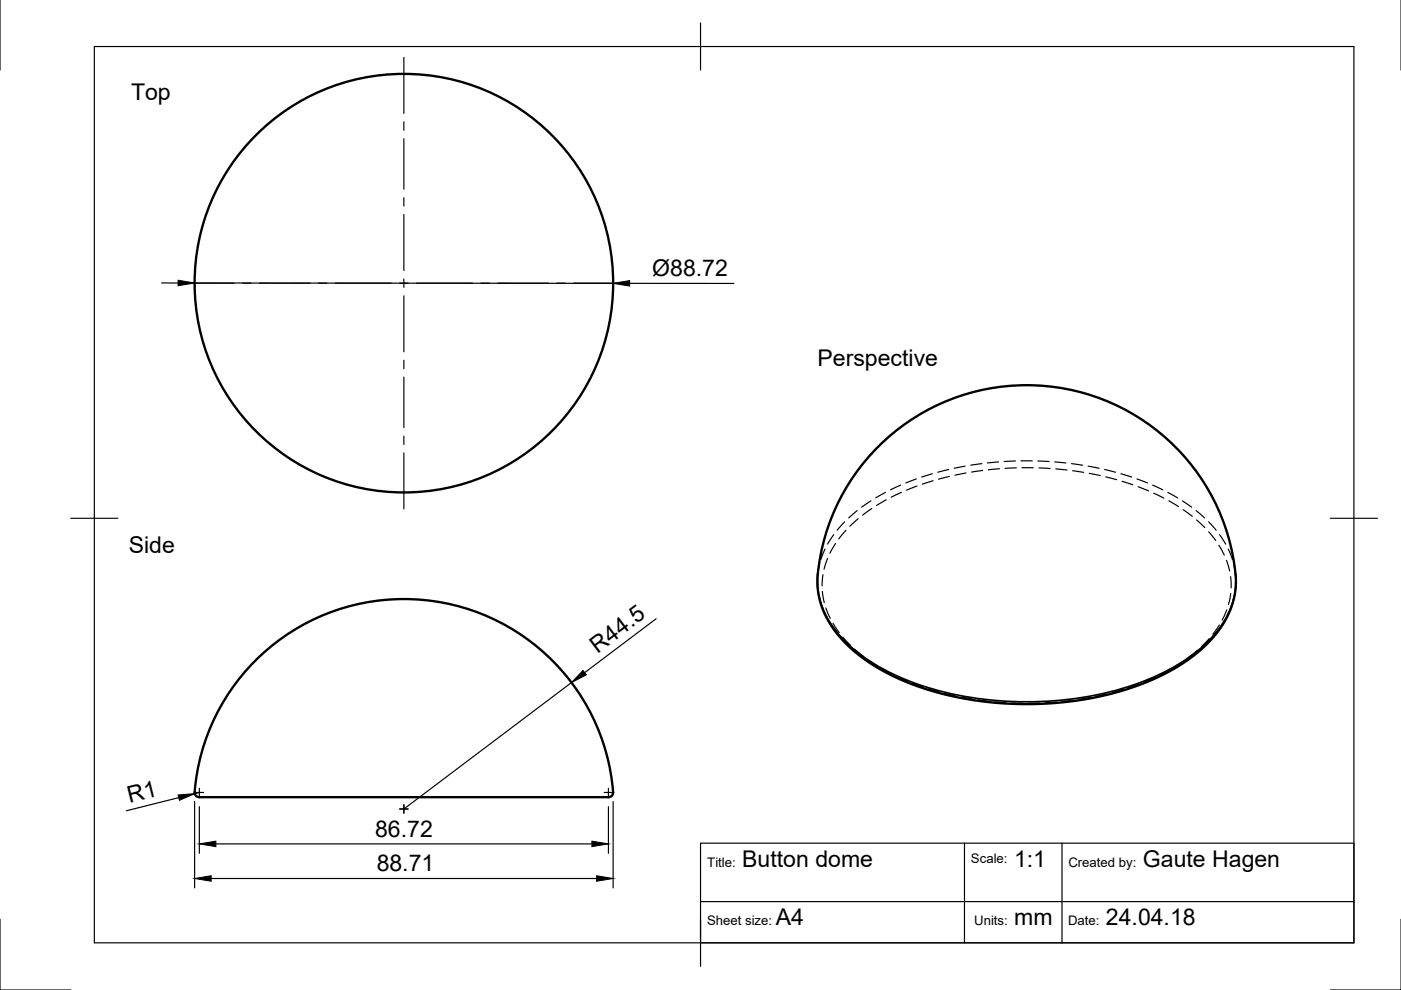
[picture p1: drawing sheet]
<svg xmlns="http://www.w3.org/2000/svg" width="297mm" height="210mm" viewBox="0 0 297 210" stroke-linecap="round" stroke-linejoin="round" font-family="sans-serif">
<!-- layer: Visible -->
<g fill="none" stroke="#000" stroke-width=".5">
<path d="M185.9 95a44.4 44.4 0 0 1 47.5-10.5 44.4 44.4 0 0 1 28.6 39.3 20 20 0 0 1-8 14.5 52.2 52.2 0 0 1-25.8 10.3l-4.4 .4-5 .3-5-.1-5-.4-4.9-.8-4.1-.9-4.5-1.3-3.8-1.5a32.6 32.6 0 0 1-15.8-12.5 16.4 16.4 0 0 1-2.3-10 44.4 44.4 0 0 1 12.5-26.8zM53.5 140.7a44.5 44.5 0 0 1 47.2-11.1 44.5 44.5 0 0 1 29.3 38.6 1.58 1.58 0 0 1-1.8 .8h-85.5a1.26 1.26 0 0 1-1.4-1.1 44.4 44.4 0 0 1 12.2-27.2z"/>
<circle cx="85.6" cy="60" r="44.4"/>
</g>
<!-- layer: Hidden Narrow -->
<g fill="none" stroke="#000" stroke-width=".25">
<path d="M201.1 99.5l-2.3 .6M204.6 98.8l-2.3 .5M208.2 98.3l-2.4 .3M208.3 99.7l-2.3 .4M211.7 97.9l-2.3 .3M211.9 99.4l-2.4 .2M215.3 97.7l-2.4 .2M215.5 99.2l-2.4 .1M216.5 97.7h2.4M216.7 99.2h2.4M220.1 97.7l2.3 .2M220.3 99.2l2.4 .1"/>
<path d="M223.6 97.9l2.4 .3M223.8 99.4l2.4 .3M227.2 98.3l2.3 .3M227.4 99.8l2.4 .4M230.7 98.8l2.3 .5M234.2 99.5l2.3 .6M173.7 119.8l-.3 2M174.9 116.4l-.9 2.2M175.5 118.4l-.8 2.3M176.8 113.4l-1.3 2M177.1 115.2l-1.1 2.1M179.1 110.6l-1.6 1.8"/>
<path d="M179.4 112.4l-1.6 1.9M181.7 108.3l-1.8 1.5M182 110l-1.8 1.6M184.6 106.2l-1.9 1.3M184.8 107.8l-1.9 1.4M187.7 104.4l-2 1.2M187.9 106l-2.1 1.2M191 102.9l-2.2 1M191.1 104.4l-2.1 1M194.3 101.5l-2.2 .9M194.4 103.1l-2.2 .8M197.7 100.4l-2.3 .8"/>
<path d="M197.8 101.9l-2.2 .8M201.3 101l-2.3 .6M204.8 100.3l-2.3 .4M230.9 100.4l2.4 .4M234.5 101.1l2.3 .6M237.7 100.4l2.2 .8M237.9 102l2.3 .8M241.1 101.5l2.2 .9M241.3 103.2l2.2 .9M244.4 102.9l2.1 1M244.6 104.6l2.2 1M247.6 104.4l2.1 1.2"/>
<path d="M247.8 106.2l2.1 1.2M250.7 106.2l2 1.3M250.9 108.1l1.9 1.4M253.6 108.3l1.8 1.5M253.7 110.2l1.7 1.7M256.3 110.6l1.5 1.8M256.3 112.7l1.5 1.9M258.4 115.6l1.2 2.1M258.6 113.4l1.3 2M260 118.8l.7 2.3M260.4 116.4l.9 2.2M261.6 119.8l.4 2"/>
<path d="M174.4 125.4l.4 2.4M174.5 121.8l-.2 2.4M175.1 128.9l.9 2.2M176.6 132.2l1.3 1.9M178.7 135.1l1.6 1.7M181.2 137.6l1.8 1.6M184 139.9l2 1.3M253.8 137.9l-1.8 1.5M256.4 135.4l-1.7 1.7M258.5 132.5l-1.4 2M260.1 129.3l-1 2.2M260.9 122.3l.1 2.3"/>
<path d="M260.9 125.8l-.4 2.4M187 141.8l2.1 1.1M190.2 143.5l2.2 .9M193.5 144.9l2.2 .8M196.9 146l2.2 .7M200.3 147l2.3 .6M203.8 147.8l2.4 .4M207.3 148.4l2.4 .3M210.9 148.8l2.4 .2M214.5 149l2.4 .1M220.4 149.1h-2.3M224 148.8l-2.4 .2"/>
<path d="M227.6 148.4l-2.4 .3M231.1 147.9l-2.3 .4M234.6 147.1l-2.3 .5M238.1 146.2l-2.3 .6M241.5 145l-2.3 .8M244.8 143.6l-2.2 1M248 142l-2.1 1.1M251 140.1l-2 1.3"/>
</g>
<!-- layer: Visible Narrow -->
<path d="M173.4 121.8a17.5 17.5 0 0 0 5.6 14 45.3 45.3 0 0 0 22 11.1 72.3 72.3 0 0 0 43.8-3.4 32.3 32.3 0 0 0 14.6-11.6 16 16 0 0 0 2.6-10.1" fill="none" stroke="#000" stroke-width=".35"/>
<!-- layer: Border -->
<path d="M0 -.1v15M297.1 -.1v15M20 9.9h267.1v190h-267.1zM148.5 4.9v10M15 109.9h10M282.1 109.9h10M0 194.9v15h15M148.5 194.9v10M297.1 194.9v15h-15" fill="none" stroke="#000" stroke-width=".25"/>
<!-- layer: Dimensions -->
<g fill="none" stroke="#000" stroke-width=".25">
<path d="M34.3 60h3.5M41.3 60l88.7 .1M133.5 60.1h22.1M139.1 131.2l-15.1 11.4M121.2 144.7l-35.6 26.8M37.9 169.1l-11.1 2.8M41.3 169.9v18.4M42.3 171v9.9M42.3 168l-1 .3M45.8 178.9h79.7M129 171v9.9M130 169.9v18.4"/>
<path d="M44.8 186.3h81.7"/>
</g>
<path d="M37.8 59.4l3.5 .6-3.5 .6zM130 60.1l3.5-.6v1.2zM123.6 142.1l.7 1-3.1 1.6zM37.8 168.6l3.5-.3-3.3 1.4zM42.3 178.9l3.5-.6v1.2zM125.5 178.3l3.5 .6-3.5 .6zM41.3 186.3l3.5-.6v1.1zM126.5 185.7l3.5 .6-3.5 .5z" fill="#000" stroke="#000" stroke-width=".21"/>
<!-- layer: Center Lines -->
<g fill="none" stroke="#000" stroke-width=".25">
<path d="M85.6 12.2v11.8M85.6 25.8v1.8M85.6 29.4v10.7M85.6 41.9v1.8M85.6 45.5v11.9M85.6 59.1v1.8M37.8 60h11.8M51.4 60h1.8M55 60h10.7M67.5 60h1.8M71.1 60h11.9M84.7 60h1.8"/>
<path d="M85.6 62.7v11.9M85.6 76.4v1.8M85.6 80v10.7M88.3 60h11.9M102 60h1.8M105.5 60h10.8M118 60h1.8M121.6 60h11.9M85.6 92.5v1.7M85.6 96v11.9M41.4 168h1.8M42.3 167.1v1.8"/>
<path d="M84.7 171.5h1.8M85.6 170.6v1.8M128.1 168h1.8M129 167.1v1.8"/>
</g>
<!-- layer: BOM -->
<path d="M148.5 178.8h138.6v21.1h-138.6zM204.5 178.8v21.1M225.2 178.8v21.1M148.5 191.2h138.6" fill="none" stroke="#000" stroke-width=".25"/>
<g font-size="4.9">
<text x="27.8" y="21.2">Top</text>
<text x="138.3" y="58.4">Ø88.72</text>
<text x="173.3" y="77.5">Perspective</text>
<text x="27.3" y="117.3">Side</text>
<text x="126.7" y="138.6" transform="rotate(-37 126.7 138.6)">R44.5</text>
<text x="27.5" y="170.2" transform="rotate(-14 27.5 170.2)">R1</text>
<text x="79.5" y="177.4">86.72</text>
<text x="79.9" y="184.7">88.71</text>
<text x="157.4" y="183.8">Button dome</text>
<text x="215" y="183.8">1:1</text>
<text x="242.3" y="183.8">Gaute Hagen</text>
<text x="164.5" y="196.2">A4</text>
<text x="215.1" y="196.2">mm</text>
<text x="234.5" y="196.2">24.04.18</text>
</g>
<g font-size="2.8">
<text x="150" y="183.8">Title:</text>
<text x="205.9" y="183">Scale:</text>
<text x="226.5" y="183.8">Created by:</text>
<text x="149.9" y="196.2">Sheet size:</text>
<text x="206.5" y="196.2">Units:</text>
<text x="226.4" y="196.2">Date:</text>
</g>
</svg>
